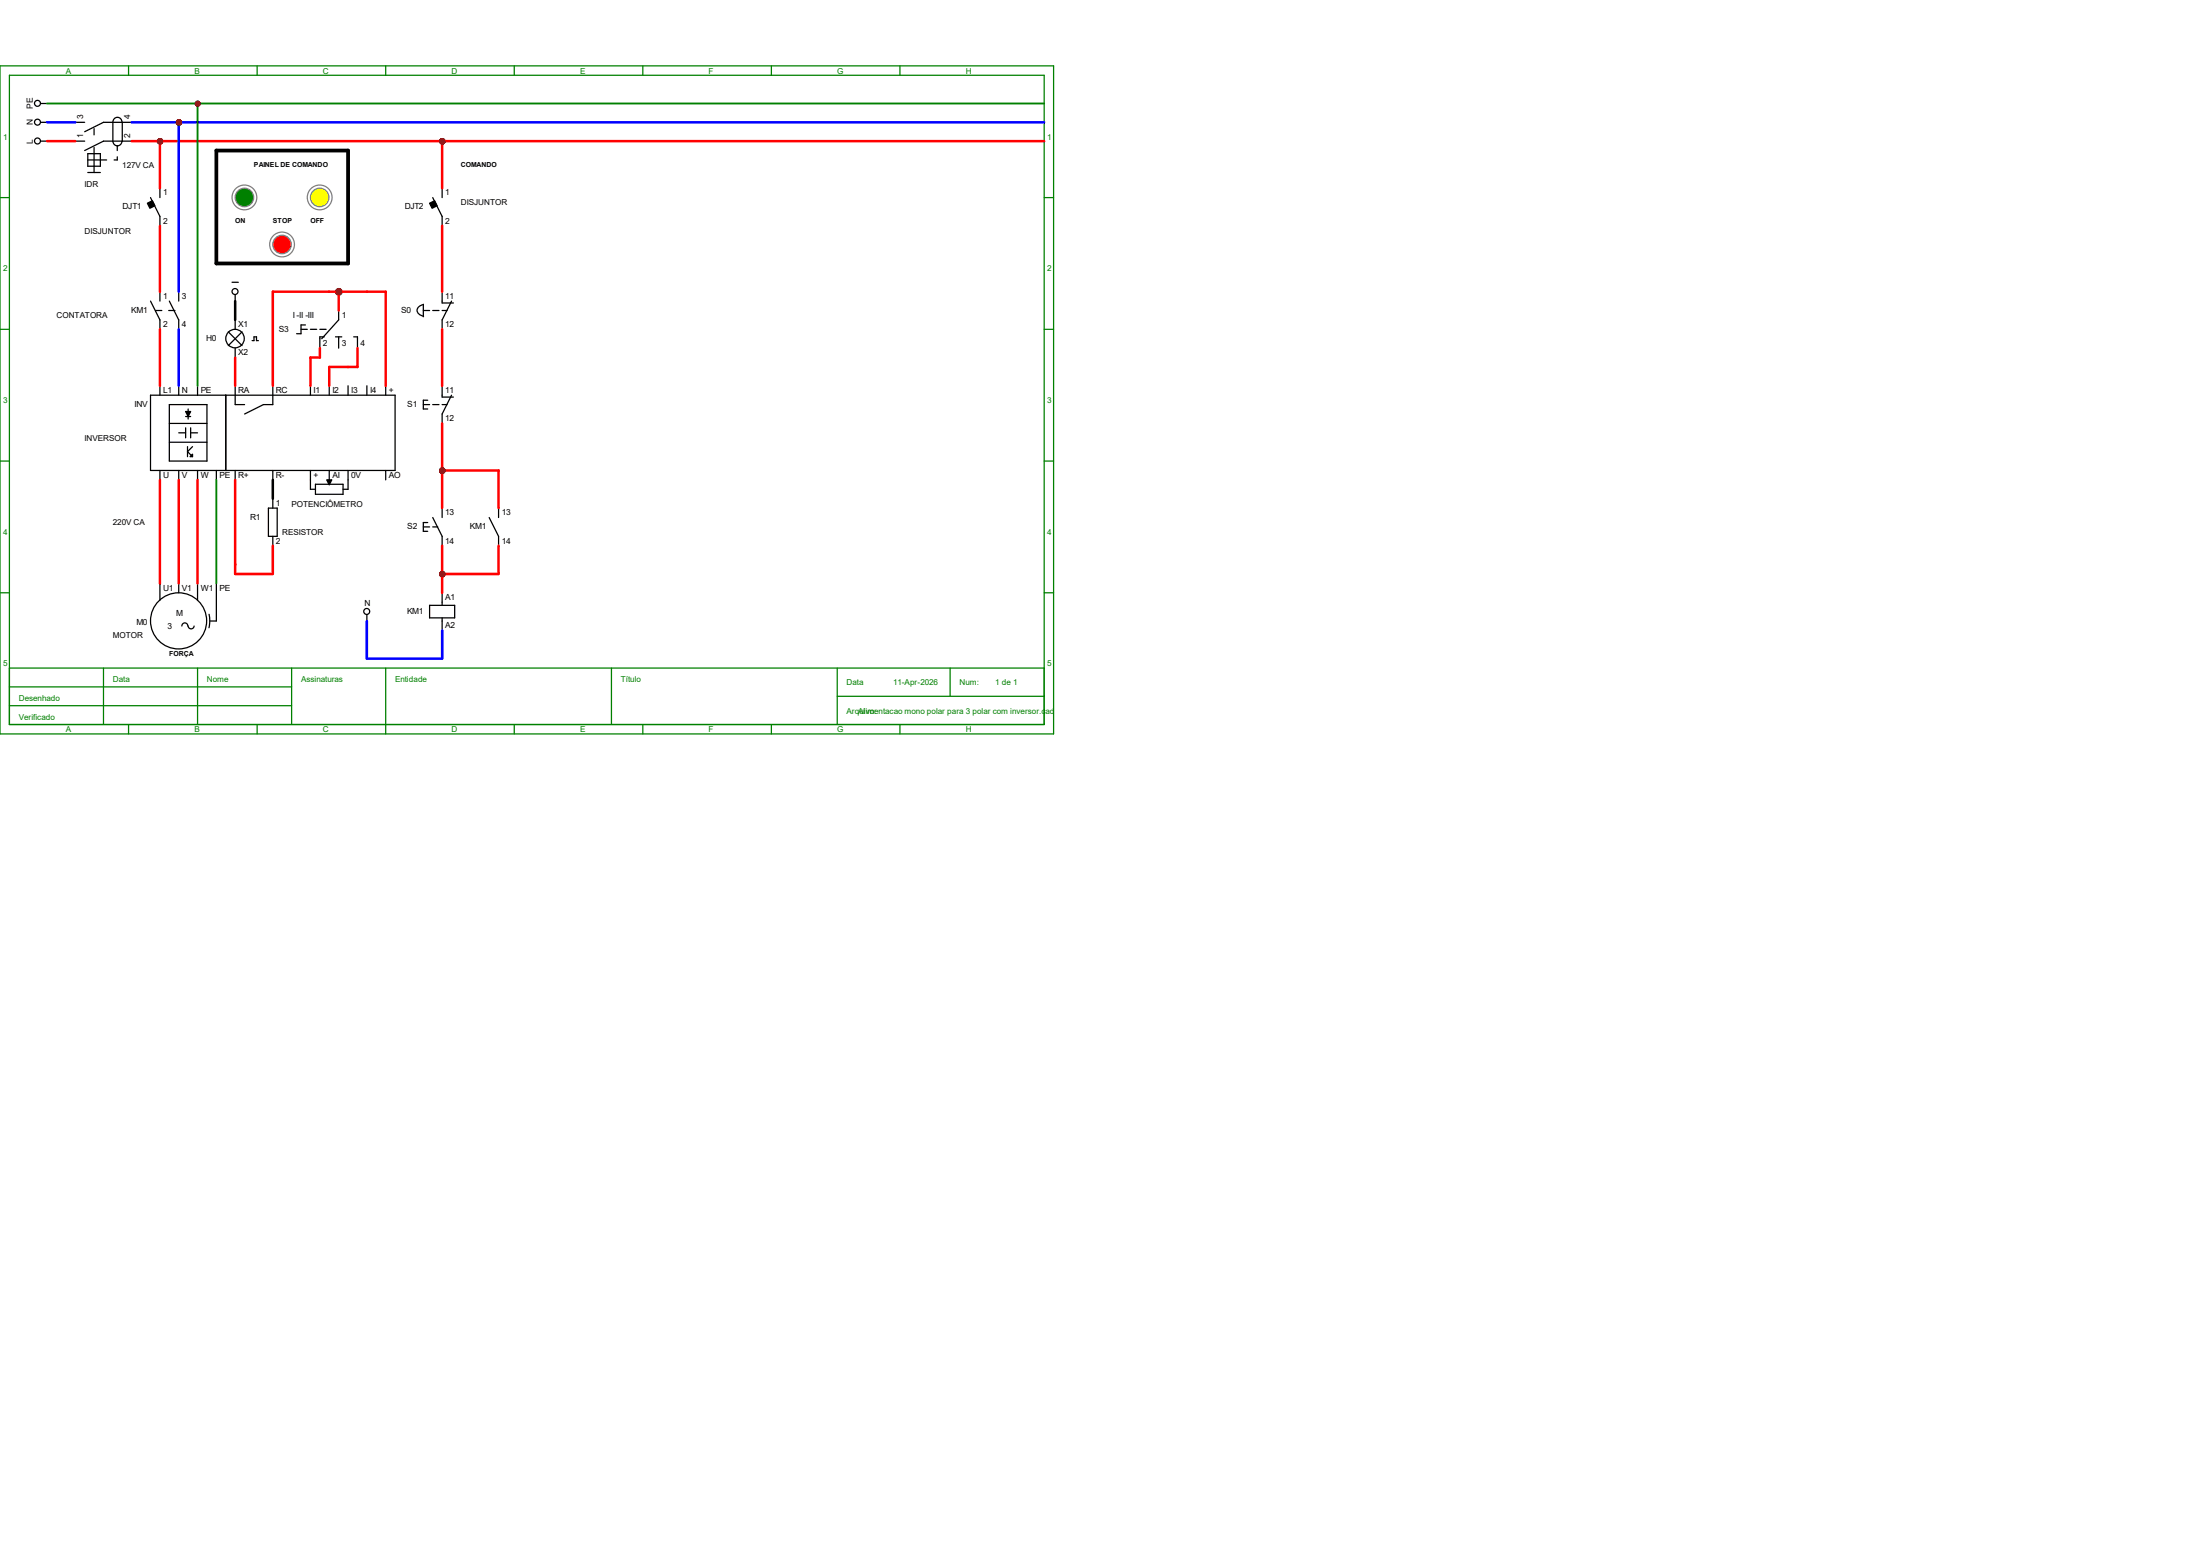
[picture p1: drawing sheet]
<svg xmlns="http://www.w3.org/2000/svg" width="297mm" height="210mm" viewBox="0 0 297 210" stroke-linecap="round" stroke-linejoin="round" font-family="sans-serif">
<g fill="none" stroke="#008000" stroke-width=".17">
<path d="M0 8.9h142.2v90.2h-142.2zM1.3 10.2h139.7v87.6h-139.7zM17.4 8.9v1.3M34.7 8.9v1.3M52.1 8.9v1.3M69.4 8.9v1.3M86.8 8.9v1.3M104.1 8.9v1.3M121.5 8.9v1.3M0 26.7h1.3M141 26.7h1.2M0 44.4h1.3"/>
<path d="M141 44.4h1.2M0 62.2h1.3M141 62.2h1.2M0 80h1.3M1.3 90.2h139.7M1.3 92.7h38.1M1.3 95.2h38.1M14 90.2v7.6M17.4 97.8v1.3M26.7 90.2v7.6M34.7 97.8v1.3M39.4 90.2v7.6"/>
<path d="M52.1 90.2v8.9M69.4 97.8v1.3M82.5 90.2v7.6M86.8 97.8v1.3M104.1 97.8v1.3M113 94h28M113 90.2v7.6M121.5 97.8v1.3M128.3 90.2v3.8M141 80h1.2"/>
</g>
<g fill="none" stroke="#000" stroke-width=".17">
<path d="M5.5 19h.8M5.5 16.5h.8M5.5 14h.8M10.2 19h1.2M10.2 16.5h1.2M12.7 17.4v.8M12.7 19.9v3.4M15.8 19.6v.7M16.5 16.5a.62 .62 0 0 0-.6-.7 .62 .62 0 0 0-.7 .7v2.5a.61 .61 0 0 0 .7 .7 .61 .61 0 0 0 .6-.7M16.5 16.5v2.5M17.8 19h-3.8l-2.6 1.3M17.8 16.5h-3.8l-2.6 1.3"/>
<path d="M11.9 23.3h1.6M11.9 20.7h1.6v1.7h-1.6zM11.9 21.6h2.5M15.8 21.2v.4h-.4M20.3 26.7l1.3 2.5v1.3M21.6 25.4v1.3M21.6 39.4v1.2M24.1 39.4v1.2M20.3 40.6l1.3 2.6v1.2M20.3 53.3h10.2v10.2h-10.2zM21 41.9h.8M21.6 52.1v1.2"/>
<path d="M22.8 41.9h.8M22.9 40.6l1.2 2.6v1.2M22.9 54.6h5v7.6h-5zM22.9 57.1h5M22.9 59.7h5M24.1 52.1v1.2M24.1 58.4h1M25.1 56.2h.6M25.1 57.7v1.4M25.4 55.2v1.4M25.7 57.7v1.4M25.7 58.4h1"/>
<path d="M26.7 52.1v1.2M21.6 63.5v1.3M21.6 78.7v2.3M24.1 63.5v1.3M24.1 78.7v1.3M25.3 60.3v1.3M26 60.3l-.7 .7 .7 .6M26.7 63.5v1.3M26.7 78.7v2.3M29.2 63.5v1.3M29.2 78.7v5.1h-.8M25.4 84.5a.4 .4 0 0 0-.4-.4 .4 .4 0 0 0-.4 .4"/>
<path d="M26.2 84.5a.4 .4 0 0 1-.4 .4 .4 .4 0 0 1-.4-.4M28.2 82.9l.1 .9-.1 .9"/>
<circle cx="5.1" cy="19" r=".4"/>
<circle cx="5.1" cy="16.5" r=".4"/>
<circle cx="5.1" cy="13.9" r=".4"/>
<circle cx="24.1" cy="83.8" r="3.8"/>
</g>
<g fill="#000" stroke="#000" stroke-width=".17">
<path d="M25.1 55.5h.6l-.3 .7zM26 61.3v.3h-.3z"/>
<path d="M19.9 27.4l.7-.3 .3 .7-.7 .3z" fill-rule="evenodd"/>
</g>
<g fill="#f00" stroke="#800000" stroke-width=".17">
<circle cx="24.2" cy="16.5" r=".28"/>
<circle cx="21.6" cy="19.1" r=".28"/>
<circle cx="26.7" cy="14" r=".28"/>
</g>
<g fill="none" stroke="#000" stroke-width=".17">
<path d="M31.3 38.1h.9M31.7 39.8v.8M58.4 26.7l1.3 2.5v1.3M59.7 25.4v1.3M59.7 39.4v1.5h1.5M30.5 53.3h22.8v10.2h-22.8zM30.8 44.8l1.9 1.9M31.7 43.2v1.2M31.7 47v1.3M31.7 52.1v2.5h1.3M32.7 44.8l-1.9 1.9M34 46h.3v-.5h.3v.5h.3"/>
<path d="M36.8 52.1v2.5h-1.2l-2.6 1.3M40.6 44.4h.9M41.2 43.9h-.6v1.1h-.6M41.9 52.1v1.2M41.9 44.4h.9M43.2 44.4h.8M43.8 45.5h-.6v1.5M44.4 52.1v1.2M45.3 45.5h.8M45.7 41.9v1.3l-2.3 2.5M45.7 45.5v1.5M47 52.1v1.2"/>
<path d="M47.8 45.5h.5v1.5M49.5 52.1v1.2M52.1 52.1v1.2M57.1 54.6h.9M57.1 41.9h.9M57.1 41.1v1.7M57.2 41.1a.85 .85 0 0 0-.8 1.1l.4 .4 .4 .1M57.7 54h-.6v1.2h.6M58.4 54.6h.9M58.4 41.9h.9M59.7 54.6h.7M59.7 52.1v1.5h1.5"/>
<path d="M59.7 41.9h.7M61 40.6l-1.3 2.6v1.2M61 53.3l-1.3 2.6v1.2M31.7 63.5v1.3M36.2 68.6h1.2v3.8h-1.2zM36.8 63.5v1.3M36.8 67.3v1.3M36.8 72.4v1.3M41.9 63.5v2.5h.7M42.6 65.4h3.7v1.3h-3.7zM44.4 63.5v1.9M47 63.5v2.5h-.7"/>
<path d="M52.1 63.5v1.3M57.1 71.1h.9M57.7 70.5h-.6v1.2h.6M58.4 69.8l1.3 2.6v1.3M58.4 71.1h.7M59.7 68.6v1.2M66 69.8l1.3 2.6v1.3M67.3 68.6v1.2M58 81.7h3.4v1.7h-3.4zM59.7 80v1.7M59.7 83.4v1.7"/>
<circle cx="31.7" cy="39.3" r=".4"/>
<circle cx="31.7" cy="45.7" r="1.25"/>
</g>
<g fill="#000" stroke="#000" stroke-width=".17">
<path d="M58 27.4l.7-.3 .3 .7-.7 .3z" fill-rule="evenodd"/>
<path d="M44.1 64.8h.7l-.4 .6z" fill-rule="evenodd"/>
</g>
<circle cx="59.7" cy="19.1" r=".28" fill="#f00" stroke="#800000" stroke-width=".17"/>
<g fill="none" stroke="#000" stroke-width=".17">
<path d="M49.5 83v.8"/>
<circle cx="49.5" cy="82.5" r=".4"/>
</g>
<g fill="#f00" stroke="#800000" stroke-width=".17">
<circle cx="59.7" cy="77.5" r=".28"/>
<circle cx="59.7" cy="63.5" r=".28"/>
</g>
<circle cx="33" cy="26.6" r="1.67" fill="none" stroke="#808080" stroke-width=".17"/>
<circle cx="33" cy="26.6" r="1.25" fill="#008000" stroke="#808080" stroke-width=".17"/>
<circle cx="43.2" cy="26.6" r="1.67" fill="none" stroke="#808080" stroke-width=".17"/>
<circle cx="43.2" cy="26.6" r="1.25" fill="#ff0" stroke="#808080" stroke-width=".17"/>
<circle cx="38.1" cy="33" r="1.67" fill="none" stroke="#808080" stroke-width=".17"/>
<circle cx="38.1" cy="33" r="1.25" fill="#f00" stroke="#808080" stroke-width=".17"/>
<path d="M29.2 20.3h17.8v15.3h-17.8z" fill="none" stroke="#000" stroke-width=".51"/>
<circle cx="45.7" cy="39.4" r=".28" fill="#f00" stroke="#800000" stroke-width=".51"/>
<g fill="#f00" stroke="#800000" stroke-width=".34">
<circle cx="24.2" cy="16.5" r=".28"/>
<circle cx="21.6" cy="19.1" r=".28"/>
<circle cx="59.7" cy="19.1" r=".28"/>
<circle cx="59.7" cy="77.5" r=".28"/>
<circle cx="59.7" cy="63.5" r=".28"/>
<circle cx="45.7" cy="39.4" r=".28"/>
</g>
<circle cx="26.7" cy="14" r=".28" fill="#f00" stroke="#800000" stroke-width=".25"/>
<path d="M6.3 14h134.7M26.7 14v38.1M29.2 64.8v13.9" fill="none" stroke="#008000" stroke-width=".25"/>
<path d="M6.3 16.5h3.9M17.8 16.5h123.2M24.1 16.5v22.9M24.1 44.4v7.7M49.5 83.8v5.1h10.2v-3.8" fill="none" stroke="#00f" stroke-width=".34"/>
<g fill="none" stroke="#f00" stroke-width=".34">
<path d="M6.3 19h3.9M17.8 19h123.2M21.6 19v6.4M59.7 19v6.4M21.6 30.5v8.9M45.7 39.4v2.5M59.7 30.5v8.9M21.6 44.4v7.7M31.7 48.3v3.8M36.8 52.1v-12.7h15.3v12.7M43.2 47v1.3h-1.3v3.8M48.3 47v2.5h-3.9v2.6"/>
<path d="M59.7 44.4v7.7M59.7 57.1v11.5M21.6 64.8v13.9M24.1 64.8v13.9M26.7 64.8v13.9M31.7 64.8v12.7h5.1v-3.8M59.7 73.7v6.3M59.7 63.5h7.6v5.1M67.3 73.7v3.8h-7.6"/>
</g>
<g fill="#800000" stroke="#800000" stroke-width=".34">
<circle cx="24.2" cy="16.5" r=".28"/>
<circle cx="21.6" cy="19.1" r=".28"/>
<circle cx="59.7" cy="19.1" r=".28"/>
<circle cx="59.7" cy="77.5" r=".28"/>
<circle cx="59.7" cy="63.5" r=".28"/>
<circle cx="45.7" cy="39.4" r=".28"/>
</g>
<circle cx="26.7" cy="14" r=".28" fill="#800000" stroke="#800000" stroke-width=".25"/>
<path d="M31.7 40.6v2.6M36.8 64.8v2.5" fill="none" stroke="#000" stroke-width=".34"/>
<g font-size="1.1" fill="#008000">
<text x="8.9" y="9.9">A</text>
<text x="26.2" y="9.9">B</text>
<text x="43.6" y="9.9">C</text>
<text x="61" y="9.9">D</text>
<text x="78.3" y="9.9">E</text>
<text x="95.7" y="9.9">F</text>
<text x="113" y="9.9">G</text>
<text x="130.4" y="9.9">H</text>
<text x=".4" y="18.8">1</text>
<text x="141.4" y="18.8">1</text>
<text x=".4" y="36.6">2</text>
<text x="141.4" y="36.6">2</text>
<text x=".4" y="54.4">3</text>
<text x="141.4" y="54.4">3</text>
<text x=".4" y="72.2">4</text>
<text x="141.4" y="72.2">4</text>
<text x=".4" y="90">5</text>
<text x="141.4" y="90">5</text>
<text x="2.5" y="94.6">Desenhado</text>
<text x="15.2" y="92.1">Data</text>
<text x="27.9" y="92.1">Nome</text>
<text x="40.6" y="92.1">Assinaturas</text>
<text x="53.3" y="92.1">Entidade</text>
<text x="83.8" y="92.1">Título</text>
<text x="114.3" y="92.5">Data</text>
<text x="120.6" y="92.5">11-Apr-2026</text>
<text x="129.5" y="92.5">Num:</text>
<text x="134.4" y="92.5">1 de 1</text>
<text x="2.5" y="97.2">Verificado</text>
<text x="8.9" y="98.8">A</text>
<text x="26.2" y="98.8">B</text>
<text x="43.6" y="98.8">C</text>
<text x="61" y="98.8">D</text>
<text x="78.3" y="98.8">E</text>
<text x="95.7" y="98.8">F</text>
<text x="113" y="98.8">G</text>
<text x="114.3" y="96.3">Arquivo:</text>
<text x="115.9" y="96.3">Alimentacao mono polar para 3 polar com inversor.cad</text>
<text x="130.4" y="98.8">H</text>
</g>
<g font-size="1.1">
<text x="4.4" y="16.8" transform="rotate(-90 4.4 16.8)">N</text>
<text x="4.4" y="14.6" transform="rotate(-90 4.4 14.6)">PE</text>
<text x="11.2" y="16.1" transform="rotate(-90 11.2 16.1)">3</text>
<text x="17.6" y="16.1" transform="rotate(-90 17.6 16.1)">4</text>
<text x="4.4" y="19.4" transform="rotate(-90 4.4 19.4)">L</text>
<text x="11.2" y="18.6" transform="rotate(-90 11.2 18.6)">1</text>
<text x="16.5" y="22.6">127V CA</text>
<text x="17.6" y="18.6" transform="rotate(-90 17.6 18.6)">2</text>
<text x="11.4" y="25.2">IDR</text>
<text x="16.6" y="28.2">DJT1</text>
<text x="22" y="26.4">1</text>
<text x="54.7" y="28.2">DJT2</text>
<text x="60.1" y="26.4">1</text>
<text x="62.2" y="27.7">DISJUNTOR</text>
<text x="11.4" y="31.5">DISJUNTOR</text>
<text x="22" y="30.2">2</text>
<text x="60.1" y="30.2">2</text>
<text x="22" y="40.3">1</text>
<text x="24.5" y="40.3">3</text>
<text x="60.1" y="40.3">11</text>
<text x="7.6" y="43">CONTATORA</text>
<text x="17.7" y="42.2">KM1</text>
<text x="22" y="44.2">2</text>
<text x="24.5" y="44.2">4</text>
<text x="27.9" y="46">H0</text>
<text x="32.2" y="44.2">X1</text>
<text x="32.2" y="48">X2</text>
<text x="37.6" y="44.7">S3</text>
<text x="39.5" y="42.9">I -II -III</text>
<text x="43.6" y="46.7">2</text>
<text x="46.1" y="46.7">3</text>
<text x="46.1" y="42.9">1</text>
<text x="48.7" y="46.7">4</text>
<text x="54.1" y="42.2">S0</text>
<text x="60.1" y="44.2">12</text>
<text x="22" y="53">L1</text>
<text x="24.5" y="53">N</text>
<text x="27.1" y="53">PE</text>
<text x="32.2" y="53">RA</text>
<text x="37.3" y="53">RC</text>
<text x="42.3" y="53">I1</text>
<text x="44.9" y="53">I2</text>
<text x="47.4" y="53">I3</text>
<text x="50" y="53">I4</text>
<text x="52.5" y="53">+</text>
<text x="60.1" y="53">11</text>
<text x="11.4" y="59.5">INVERSOR</text>
<text x="18.2" y="54.9">INV</text>
<text x="55" y="54.9">S1</text>
<text x="60.1" y="56.9">12</text>
<text x="22" y="64.5">U</text>
<text x="24.5" y="64.5">V</text>
<text x="27.1" y="64.5">W</text>
<text x="29.6" y="64.5">PE</text>
<text x="32.2" y="64.5">R+</text>
<text x="37.3" y="64.5">R-</text>
<text x="42.3" y="64.5">+</text>
<text x="44.9" y="64.5">AI</text>
<text x="47.4" y="64.5">0V</text>
<text x="52.5" y="64.5">AO</text>
<text x="15.2" y="70.9">220V CA</text>
<text x="33.8" y="70.1">R1</text>
<text x="37.3" y="68.3">1</text>
<text x="39.4" y="68.4">POTENCIÔMETRO</text>
<text x="55" y="71.4">S2</text>
<text x="60.1" y="69.6">13</text>
<text x="63.4" y="71.4">KM1</text>
<text x="67.7" y="69.6">13</text>
<text x="37.3" y="73.4">2</text>
<text x="38.1" y="72.2">RESISTOR</text>
<text x="60.1" y="73.4">14</text>
<text x="67.7" y="73.4">14</text>
<text x="22" y="79.7">U1</text>
<text x="23.8" y="83.1">M</text>
<text x="24.5" y="79.7">V1</text>
<text x="27.1" y="79.7">W1</text>
<text x="29.6" y="79.7">PE</text>
<text x="49.2" y="81.8">N</text>
<text x="54.9" y="82.8">KM1</text>
<text x="60.1" y="81">A1</text>
<text x="15.2" y="86.1">MOTOR</text>
<text x="18.4" y="84.4">M0</text>
<text x="22.6" y="85">3</text>
<text x="60.1" y="84.8">A2</text>
</g>
<g font-size=".9">
<text x="34.3" y="22.5">PAINEL DE COMANDO</text>
<text x="62.2" y="22.5">COMANDO</text>
<text x="31.7" y="30.1">ON</text>
<text x="36.8" y="30.1">STOP</text>
<text x="41.9" y="30.1">OFF</text>
<text x="22.9" y="88.5">FORÇA</text>
</g>
</svg>
